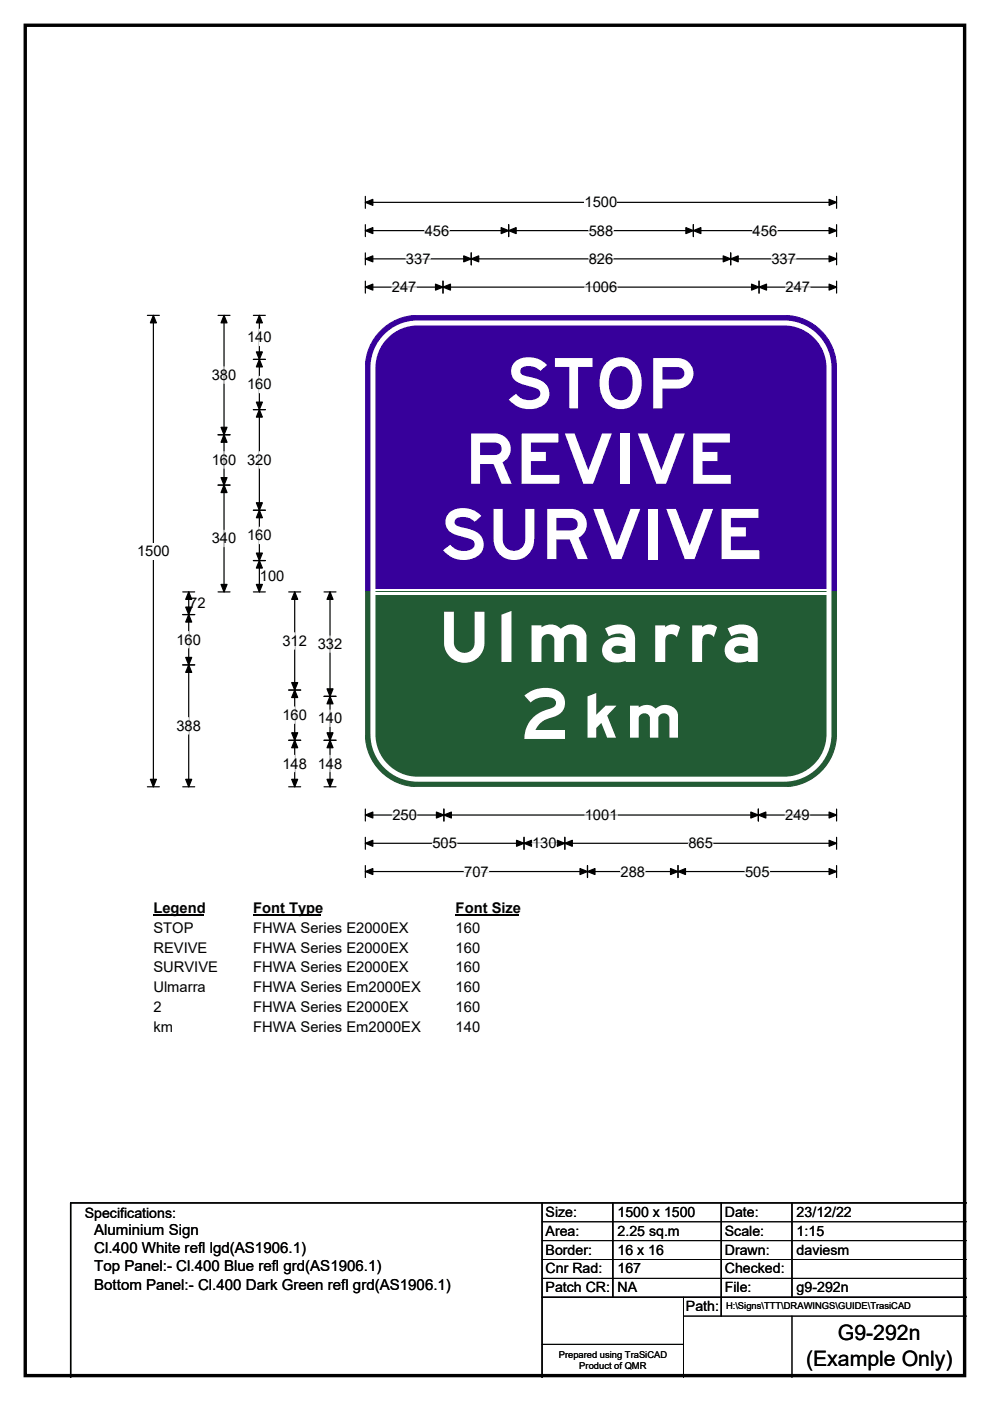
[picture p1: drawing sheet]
<svg xmlns="http://www.w3.org/2000/svg" width="210mm" height="297mm" viewBox="0 0 210 297" stroke-linecap="round" stroke-linejoin="round" font-family="sans-serif">
<path d="M5.4 5.4h199.2v286.3h-199.2z" fill="none" stroke="#000" stroke-width=".72"/>
<path d="M77.5 42.9h99.9M77.5 41.6v2.6M177.4 41.6v2.6" fill="none" stroke="#000" stroke-width=".25"/>
<path d="M77.5 42.9l1.6-.6v1.2zM175.9 42.3l1.5 .6-1.5 .6z" fill="#000" stroke="#000" stroke-width=".25"/>
<path d="M124 41.2h6.9v3.5h-6.9z" fill="#fff"/>
<g fill="none" stroke="#000" stroke-width=".25">
<path d="M77.5 48.9h99.9M77.5 47.6v2.6M77.5 53.6v2.6M77.5 59.6v2.5M77.5 54.9h99.9M94 59.6v2.5M99.9 53.6v2.6M107.9 47.6v2.6M147.1 47.6v2.6M155 53.6v2.6M161 59.6v2.5M177.4 59.6v2.5"/>
<path d="M177.4 47.6v2.6M177.4 53.6v2.6M31.3 66.9h2.5M32.5 66.9v99.9M77.5 60.9h99.9M31.3 166.8h2.5M77.5 171.5v2.6M77.5 177.5v2.6M77.5 172.8h99.9M77.5 178.8h99.9M94.1 171.5v2.6M111.1 177.5v2.6"/>
<path d="M119.8 177.5v2.6M160.8 171.5v2.6M177.4 171.5v2.6M177.4 177.5v2.6M77.5 183.5v2.6M77.5 184.8h99.9M124.6 183.5v2.6M143.8 183.5v2.6M177.4 183.5v2.6"/>
</g>
<g fill="#000" stroke="#000" stroke-width=".25">
<path d="M77.5 48.9l1.6-.6v1.2zM77.5 54.9l1.6-.6v1.2zM99.9 54.9l1.6-.6v1.2zM98.4 54.3l1.5 .6-1.5 .6zM107.9 48.9l1.6-.6v1.2zM106.3 48.3l1.6 .6-1.6 .6zM145.5 48.3l1.6 .6-1.6 .6zM147.1 48.9l1.6-.6v1.2zM153.4 54.3l1.6 .6-1.6 .6zM155 54.9l1.6-.6v1.2zM175.9 48.3l1.5 .6-1.5 .6zM175.9 54.3l1.5 .6-1.5 .6z"/>
<path d="M32.5 66.9l.7 1.6h-1.3zM77.5 60.9l1.6-.7v1.3zM94 60.9l1.5-.7v1.3zM92.4 60.2l1.6 .7-1.6 .6zM159.4 60.2l1.6 .7-1.6 .6zM161 60.9l1.6-.7v1.3zM175.9 60.2l1.5 .7-1.5 .6zM31.9 165.2h1.3l-.7 1.6zM77.5 172.8l1.6-.6v1.2zM77.5 178.8l1.6-.6v1.2zM94.1 172.8l1.6-.6v1.2zM92.6 172.2l1.5 .6-1.5 .6z"/>
<path d="M111.1 178.8l1.6-.6v1.2zM109.6 178.2l1.5 .6-1.5 .6zM118.2 178.2l1.6 .6-1.6 .6zM119.8 178.8l1.6-.6v1.2zM159.3 172.2l1.5 .6-1.5 .6zM160.8 172.8l1.6-.6v1.2zM175.9 172.2l1.5 .6-1.5 .6zM175.9 178.2l1.5 .6-1.5 .6zM77.5 184.8l1.6-.7v1.3zM124.6 184.8l1.6-.7v1.3zM123 184.1l1.6 .7-1.6 .6zM142.2 184.1l1.6 .7-1.6 .6z"/>
<path d="M143.8 184.8l1.6-.7v1.3zM175.9 184.1l1.5 .7-1.5 .6z"/>
</g>
<g fill="none" stroke="#fff" stroke-width=".25">
<path d="M86.1 54.9h5.2M90.1 48.9h5.2M124.9 54.9h5.2M124.9 48.9h5.2M159.6 48.9h5.2M163.6 54.9h5.2M83.1 60.9h5.2M124 60.9h6.9M166.6 60.9h5.2M83.2 172.8h5.2M91.7 178.8h5.2M112.9 178.8h5.2"/>
<path d="M124 172.8h7M146 178.8h5.2M166.5 172.8h5.2M98.4 184.8h5.3M131.6 184.8h5.2M158 184.8h5.2"/>
</g>
<path d="M29.1 115.1h6.9v3.5h-6.9z" fill="#fff"/>
<g fill="none" stroke="#000" stroke-width=".25">
<path d="M46.2 66.9h2.6M47.5 66.9v58.6M53.7 66.9h2.6M53.7 76.2h2.6M55 66.9v58.6M46.2 92.2h2.6M53.7 86.8h2.6M46.2 102.8h2.6M53.7 108.2h2.6M53.7 118.9h2.6M38.8 130.3h2.5M38.8 125.5h2.5"/>
<path d="M40 125.5v41.3M46.2 125.5h2.6M53.7 125.5h2.6M61.2 125.5h2.6M62.5 125.5v41.3M68.7 125.5h2.6M70 125.5v41.3M38.8 141h2.5M61.2 146.3h2.6M61.2 157h2.6M68.7 157h2.6M68.7 147.6h2.6"/>
<path d="M38.8 166.8h2.5M61.2 166.8h2.6M68.7 166.8h2.6"/>
</g>
<g fill="#000" stroke="#000" stroke-width=".25">
<path d="M47.5 66.9l.7 1.6h-1.3zM55 76.2l.6 1.6h-1.2zM55 66.9l.6 1.6h-1.2zM54.4 74.6h1.2l-.6 1.6zM47.5 92.2l.7 1.6h-1.3zM46.9 90.6h1.3l-.7 1.6zM54.4 85.3h1.2l-.6 1.5zM55 86.8l.6 1.6h-1.2zM46.9 101.3h1.3l-.7 1.5zM47.5 102.8l.7 1.6h-1.3zM54.4 106.6h1.2l-.6 1.6zM55 108.2l.6 1.6h-1.2z"/>
<path d="M54.4 117.3h1.2l-.6 1.6zM55 118.9l.6 1.5h-1.2zM40 130.3l.7 1.6h-1.3zM40 125.5l.7 1.6h-1.3zM39.4 128.7h1.3l-.7 1.6zM46.9 123.9h1.3l-.7 1.6zM54.4 123.9h1.2l-.6 1.6zM62.5 125.5l.6 1.6h-1.2zM70 125.5l.6 1.6h-1.2zM39.4 139.4h1.3l-.7 1.6zM40 141l.7 1.6h-1.3zM62.5 146.3l.6 1.6h-1.2z"/>
<path d="M61.9 155.4h1.2l-.6 1.6zM61.9 144.7h1.2l-.6 1.6zM62.5 157l.6 1.5h-1.2zM70 147.6l.6 1.6h-1.2zM69.4 155.4h1.2l-.6 1.6zM69.4 146h1.2l-.6 1.6zM70 157l.6 1.5h-1.2zM39.4 165.2h1.3l-.7 1.6zM61.9 165.2h1.2l-.6 1.6zM69.4 165.2h1.2l-.6 1.6z"/>
</g>
<g fill="none" stroke="#fff" stroke-width=".25">
<path d="M47.5 77.8v3.5M55 69.8v3.5M55 79.8v3.5M47.5 95.8v3.5M55 95.8v3.5M47.5 112.4v3.5M55 111.8v3.5M40 133.9v3.5M62.5 134.2v3.4M70 134.8v3.5M40 152.1v3.5M62.5 149.9v3.5"/>
<path d="M70 150.5v3.6M62.5 160.1v3.5M70 160.1v3.5"/>
</g>
<path d="M32.5 190.8h10.8v3.5h-10.8z" fill="#fff"/>
<path d="M32.5 194.1h10.8" fill="none" stroke="#000" stroke-width=".32"/>
<path d="M53.7 190.8h14.4v3.5h-14.4z" fill="#fff"/>
<path d="M53.7 194.1h14.4" fill="none" stroke="#000" stroke-width=".32"/>
<path d="M96.6 190.8h13.5v3.5h-13.5z" fill="#fff"/>
<path d="M96.6 194.1h13.5" fill="none" stroke="#000" stroke-width=".32"/>
<g fill="#fff">
<path d="M32.5 195h8.5v3.5h-8.5z"/>
<path d="M53.7 195h32.9v3.5h-32.9z"/>
<path d="M96.6 195h5.3v3.5h-5.3z"/>
<path d="M32.5 199.2h11.4v3.4h-11.4z"/>
<path d="M53.7 199.2h32.9v3.4h-32.9z"/>
<path d="M96.6 199.2h5.3v3.4h-5.3z"/>
<path d="M32.5 203.3h13.7v3.5h-13.7z"/>
<path d="M53.7 203.3h32.9v3.5h-32.9z"/>
<path d="M96.6 203.3h5.3v3.5h-5.3z"/>
<path d="M32.5 207.5h11.1v3.5h-11.1z"/>
<path d="M53.7 207.5h35.5v3.5h-35.5z"/>
<path d="M96.6 207.5h5.3v3.5h-5.3z"/>
<path d="M32.5 211.7h1.8v3.5h-1.8z"/>
<path d="M53.7 211.7h32.9v3.5h-32.9z"/>
<path d="M96.6 211.7h5.3v3.5h-5.3z"/>
<path d="M32.5 215.9h4.2v3.5h-4.2z"/>
<path d="M53.7 215.9h35.5v3.5h-35.5z"/>
<path d="M96.6 215.9h5.3v3.5h-5.3z"/>
</g>
<path d="M80.7 70.1a11.1 11.1 0 0 1 7.9-3.2h77.7a11.1 11.1 0 0 1 11.1 11.1v47.5h-99.9v-47.5a11.1 11.1 0 0 1 3.2-7.9z" fill-rule="evenodd" fill="#37009b" stroke="#37009b" stroke-width=".21"/>
<path d="M79.6 125h95.7v.5h-95.7z" fill="#fff"/>
<path d="M79.1 125.5v-47.5a9.5 9.5 0 0 1 9.5-9.5h77.7a9.5 9.5 0 0 1 9.5 9.5v47.5" fill="none" stroke="#fff" stroke-width="1.1"/>
<path d="M77.5 125.4h99.9v30.3a11.1 11.1 0 0 1-11.1 11.1h-77.7a11.1 11.1 0 0 1-11.1-11.1z" fill-rule="evenodd" fill="#225b34" stroke="#225b34" stroke-width=".21"/>
<path d="M79.6 125.5h95.7v.5h-95.7z" fill="#fff"/>
<path d="M79.1 125.4v30.3a9.5 9.5 0 0 0 9.5 9.5h77.7a9.5 9.5 0 0 0 9.5-9.5v-30.3" fill="none" stroke="#fff" stroke-width="1.1"/>
<path d="M115 255v37M130 255v20M153 255v24M168 255v20M205 255h-190v37M115 275h90" fill="none" stroke="#000" stroke-width=".3"/>
<path d="M115 259h90M115 263h90M115 267h90M115 271h90M145 279h60M145 275v17M168 279v13M115 285h30" fill="none" stroke="#000" stroke-width=".21"/>
<g font-size="14.8" fill="#fff">
<text x="107.2" y="86.6">STOP</text>
<text x="98.6" y="102.6">REVIVE</text>
<text x="93.2" y="118.6">SURVIVE</text>
<text x="92.7" y="140.4">Ulmarra</text>
<text x="110.5" y="156.7">2</text>
</g>
<text font-size="12.9" fill="#fff" x="122.7" y="156.4">km</text>
<g font-size="4.5">
<text x="177.7" y="284.2">G9-292n</text>
<text x="171" y="289.6">(Example Only)</text>
</g>
<g font-size="3.2">
<text x="20" y="261.9">Aluminium Sign</text>
<text x="20" y="265.7">Cl.400 White refl lgd(AS1906.1)</text>
<text x="20" y="269.6">Top Panel:- Cl.400 Blue refl grd(AS1906.1)</text>
<text x="20" y="273.4">Bottom Panel:- Cl.400 Dark Green refl grd(AS1906.1)</text>
</g>
<g font-size="3.1">
<text x="124" y="44">1500</text>
<text x="90.1" y="50">456</text>
<text x="124.9" y="50">588</text>
<text x="159.6" y="50">456</text>
<text x="86.1" y="55.9">337</text>
<text x="124.9" y="55.9">826</text>
<text x="163.6" y="55.9">337</text>
<text x="83.1" y="61.9">247</text>
<text x="124" y="61.9">1006</text>
<text x="166.6" y="61.9">247</text>
<text x="52.4" y="72.6">140</text>
<text x="44.9" y="80.6">380</text>
<text x="52.4" y="82.6">160</text>
<text x="44.9" y="98.6">160</text>
<text x="52.4" y="98.6">320</text>
<text x="29.1" y="117.9">1500</text>
<text x="44.9" y="115.2">340</text>
<text x="52.4" y="114.6">160</text>
<text x="55.1" y="123.2">100</text>
<text x="40.1" y="128.9">72</text>
<text x="37.4" y="136.7">160</text>
<text x="59.9" y="136.9">312</text>
<text x="67.4" y="137.6">332</text>
<text x="37.4" y="154.9">388</text>
<text x="59.9" y="152.7">160</text>
<text x="67.4" y="153.3">140</text>
<text x="59.9" y="162.9">148</text>
<text x="67.4" y="162.9">148</text>
<text x="83.2" y="173.9">250</text>
<text x="124" y="173.9">1001</text>
<text x="166.5" y="173.9">249</text>
<text x="91.7" y="179.9">505</text>
<text x="112.9" y="179.9">130</text>
<text x="146" y="179.9">865</text>
<text x="98.4" y="185.8">707</text>
<text x="131.6" y="185.8">288</text>
<text x="158" y="185.8">505</text>
<text x="32.5" y="193.6">Legend</text>
<text x="32.5" y="197.8">STOP</text>
<text x="53.7" y="193.6">Font Type</text>
<text x="53.7" y="197.8">FHWA Series E2000EX</text>
<text x="96.6" y="193.6">Font Size</text>
<text x="96.6" y="197.8">160</text>
<text x="32.5" y="202">REVIVE</text>
<text x="53.7" y="202">FHWA Series E2000EX</text>
<text x="96.6" y="202">160</text>
<text x="32.5" y="206.1">SURVIVE</text>
<text x="53.7" y="206.1">FHWA Series E2000EX</text>
<text x="96.6" y="206.1">160</text>
<text x="32.5" y="210.3">Ulmarra</text>
<text x="32.5" y="214.5">2</text>
<text x="53.7" y="210.3">FHWA Series Em2000EX</text>
<text x="53.7" y="214.5">FHWA Series E2000EX</text>
<text x="96.6" y="210.3">160</text>
<text x="96.6" y="214.5">160</text>
<text x="32.5" y="218.7">km</text>
<text x="53.7" y="218.7">FHWA Series Em2000EX</text>
<text x="96.6" y="218.7">140</text>
</g>
<g font-size="3">
<text x="115.7" y="258">Size:</text>
<text x="131" y="258">1500 x 1500</text>
<text x="153.7" y="258">Date:</text>
<text x="169" y="258">23/12/22</text>
<text x="18" y="258.2">Specifications:</text>
<text x="115.7" y="262">Area:</text>
<text x="131" y="262">2.25 sq.m</text>
<text x="153.7" y="262">Scale:</text>
<text x="169" y="262">1:15</text>
<text x="115.7" y="266">Border:</text>
<text x="115.7" y="270">Cnr Rad:</text>
<text x="131" y="266">16 x 16</text>
<text x="131" y="270">167</text>
<text x="153.7" y="266">Drawn:</text>
<text x="153.7" y="270">Checked:</text>
<text x="169" y="266">daviesm</text>
<text x="115.7" y="274">Patch CR:</text>
<text x="131" y="274">NA</text>
<text x="153.7" y="274">File:</text>
<text x="169" y="274">g9-292n</text>
<text x="145.5" y="278">Path:</text>
</g>
<g font-size="2">
<text x="154" y="277.6">H:\Signs\TTT\DRAWINGS\GUIDE\TrasiCAD</text>
<text x="118.5" y="287.8">Prepared using TraSiCAD</text>
<text x="122.9" y="290.2">Product of QMR</text>
</g>
</svg>
